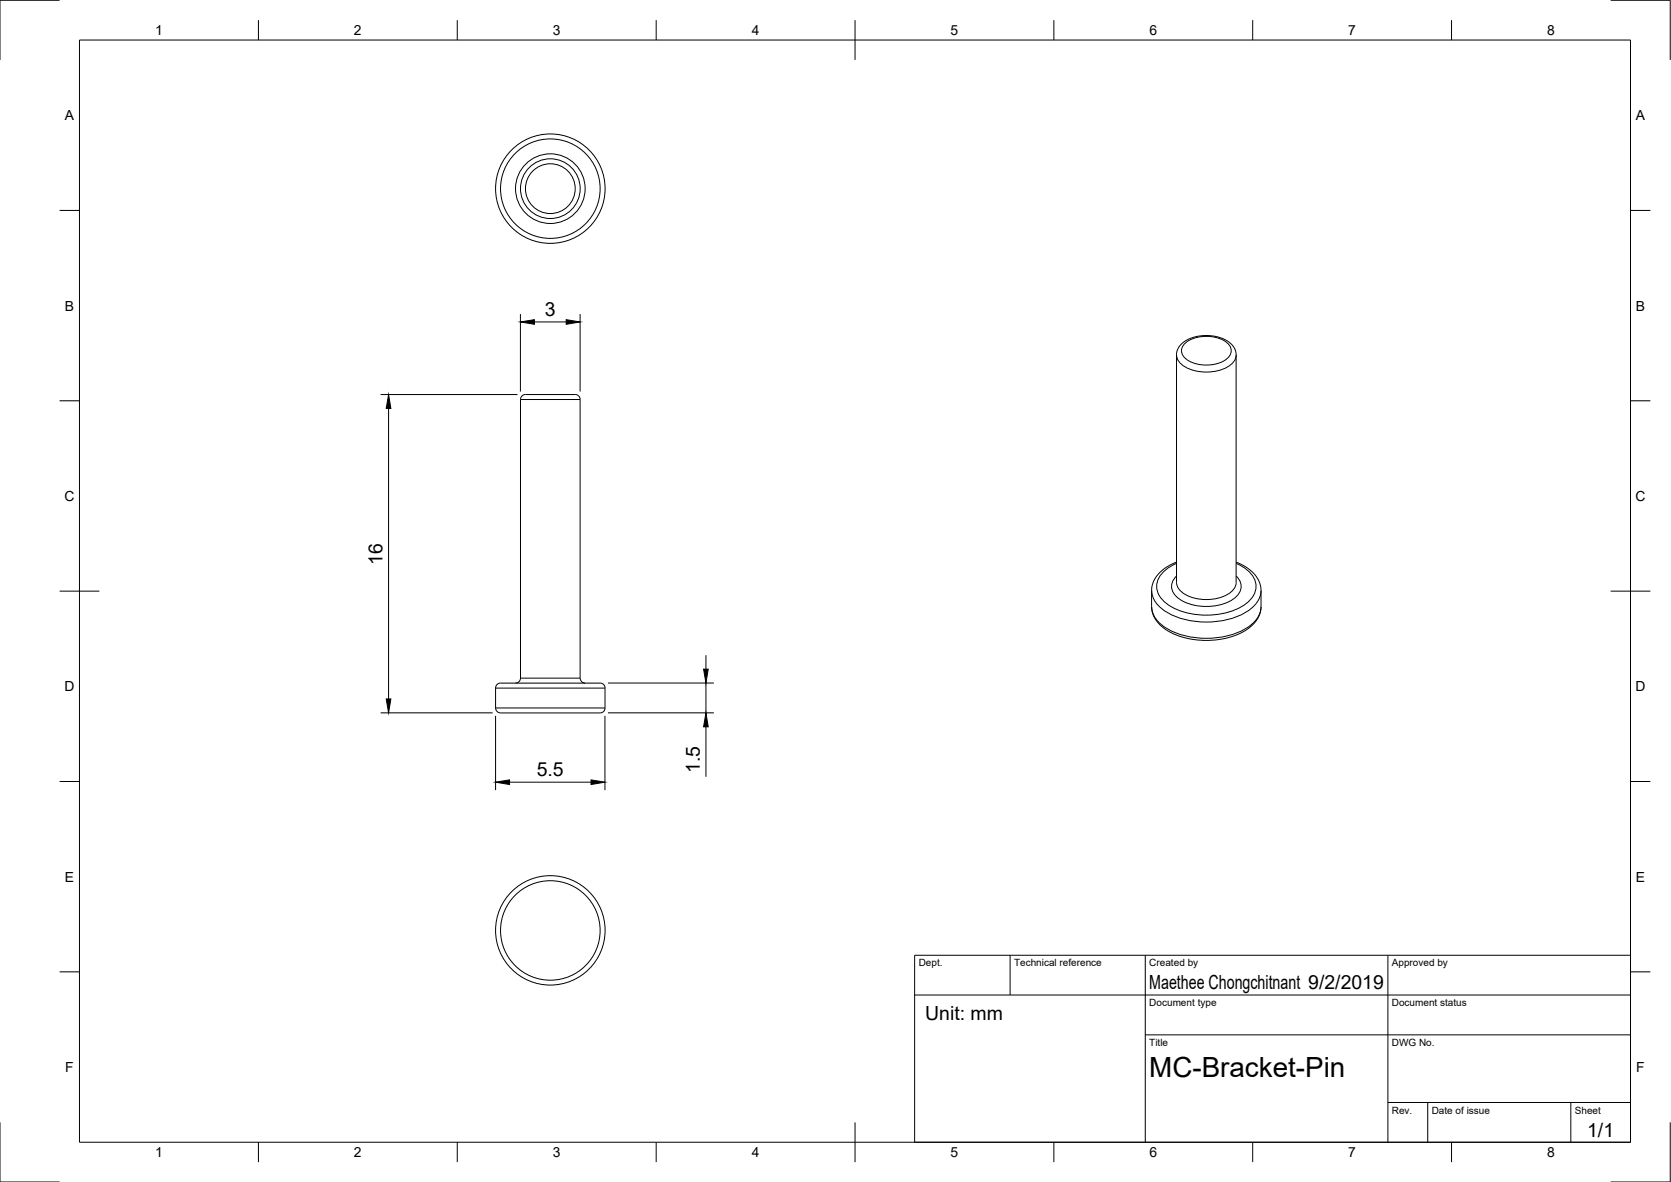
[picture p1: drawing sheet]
<svg xmlns="http://www.w3.org/2000/svg" width="420mm" height="297mm" viewBox="0 0 420 297" stroke-linecap="round" stroke-linejoin="round" font-family="sans-serif">
<!-- layer: Visible Narrow -->
<g fill="none" stroke="#000" stroke-width=".25">
<path d="M295.8 89.2a4.2 4.2 0 0 0 3.1 3.5 11.5 11.5 0 0 0 10.5-1 3.3 3.3 0 0 0 1.4-2.5M298.2 86.1a9.3 9.3 0 0 1 10.3 0 2.6 2.6 0 0 1 1 2.5 2.6 2.6 0 0 1-1.7 2.1 9.5 9.5 0 0 1-9.6-.5 2.46 2.46 0 0 1 0-4.1zM130.9 100.4h15M289.6 152.5a7.5 7.5 0 0 0 5.1 6.2 21.2 21.2 0 0 0 19.4-1.3 6.3 6.3 0 0 0 3-4.9M289.6 148.4a7.5 7.5 0 0 0 5.1 6.2 21.2 21.2 0 0 0 19.4-1.3 6.3 6.3 0 0 0 3-4.9M295.8 146.3a4.2 4.2 0 0 0 3.1 3.5 11.5 11.5 0 0 0 10.5-.9 3.3 3.3 0 0 0 1.4-2.6M295.8 144.8a3.4 3.4 0 0 0 .2 5.3 12.9 12.9 0 0 0 14.7 0 3.4 3.4 0 0 0 .1-5.3M295.8 141.6a7.1 7.1 0 0 0-5 5.6 6.5 6.5 0 0 0 4.2 5.6 19.1 19.1 0 0 0 18.4-1.1 5 5 0 0 0 .4-8.3l-3-1.8M124.6 177.9h27.5M124.6 172.9h27.5M130.9 170.4h15"/>
<circle cx="138.4" cy="47.4" r="6.3"/>
<circle cx="138.4" cy="47.4" r="8.8"/>
<circle cx="138.4" cy="47.4" r="12.5"/>
<circle cx="138.4" cy="233.8" r="12.5"/>
</g>
<!-- layer: Visible -->
<g fill="none" stroke="#000" stroke-width=".25">
<path d="M145.9 100.4v70M145.9 100.4a1.43 1.43 0 0 0-1.9-1.2h-10.9a2.01 2.01 0 0 0-2.2 .8v70.4a1.26 1.26 0 0 1-1.3 1.3M295.8 141.3l-1.8 .8-1.5 1-1.4 1.3-1 1.6-.5 2.1v4.6l.3 1.8 .8 1.5 .9 1 2.5 1.8 1.8 .8 2 .7 4.8 .6 4.8-.3 4-1.3 1.8-.9 1.6-1.3 1-1.1 .8-1.5 .4-1.8v-4.6l-.6-2.1-1-1.6-1.4-1.3-1.5-1-1.8-.8M295.8 146.4v-57.2a5.4 5.4 0 0 1 5-4.6l2.9-.3 2.6 .4 2.3 1 1.5 1.4a3.4 3.4 0 0 1 .7 2.1v57.2M125.1 171.9l.8-.2h23.9a2.55 2.55 0 0 1 2.1 .5l.2 .7v5a1.5 1.5 0 0 1-1.9 1.3h-23.3a2.09 2.09 0 0 1-2.2-.9l-.1-5.4zM145.9 170.4a1.26 1.26 0 0 0 1.2 1.3"/>
<circle cx="138.4" cy="47.4" r="13.8"/>
<circle cx="138.4" cy="47.4" r="7.5"/>
<circle cx="138.4" cy="233.8" r="13.8"/>
</g>
<!-- layer: Border -->
<g fill="none" stroke="#000" stroke-width=".25">
<path d="M15 .1h-15v15M20 10.1h390v276.9h-390zM65 5.1v5M115 5.1v5M165 5.1v5M215 5.1v10M265 5.1v5M315 5.1v5M365 5.1v5M405 .1h15v15M15 52.9h5M410 52.9h5"/>
<path d="M15 100.7h5M410 100.7h5M15 148.6h10M405 148.6h10M15 196.4h5M410 196.4h5M15 244.2h5M410 244.2h5M0 282.1v14.9h15M65 287v5M115 287v5M165 287v5"/>
<path d="M215 282.1v9.9M265 287v5M315 287v5M365 287v5M420 282.1v14.9h-15"/>
</g>
<!-- layer: TitleBlock -->
<path d="M230 240.1h180v46.9h-180zM230 250h180M254 240.1v9.9M288 240.1v46.9M349 240.1v46.9M288 260.1h122M349 277.1h61M359 277.1v9.9M395 277.1v9.9" fill="none" stroke="#000" stroke-width=".25"/>
<!-- layer: Dimensions -->
<g fill="none" stroke="#000" stroke-width=".25">
<path d="M130.9 78.9v19.5M145.9 78.9v19.5M95.7 99.2h34.4M134.4 80.9h8M97.7 102.6v73M95.7 179.1h28.2M124.6 179.9v18.7M152.1 179.9v18.7M152.9 179.1h26.6M152.9 171.6h26.6M177.5 164.6v3.6M177.5 171.6v7.5"/>
<path d="M128.1 196.6h20.5M177.5 182.7v12.5"/>
</g>
<path d="M130.9 80.9l3.5-.6v1.2zM142.4 80.3l3.5 .6-3.5 .6zM97.7 99.2l.6 3.4h-1.2zM97.1 175.6h1.2l-.6 3.5zM176.9 168.2h1.2l-.6 3.4zM124.6 196.6l3.5-.6v1.2zM148.6 196l3.5 .6-3.5 .6zM177.5 179.1l.6 3.6h-1.2z" fill="#000" stroke="#000" stroke-width=".25"/>
<text font-size="7" x="289" y="270.6">MC-Bracket-Pin</text>
<g font-size="4.9">
<text x="137" y="79.3">3</text>
<text x="96.1" y="142" transform="rotate(-90 96.1 142)">16</text>
<text x="135" y="195">5.5</text>
<text x="175.9" y="194.3" transform="rotate(-90 175.9 194.3)">1.5</text>
<text x="289" y="248.5">Maethee Chongchitnant 9/2/2019</text>
<text x="232.6" y="256.4">Unit: mm</text>
<text x="399.1" y="285.7">1/1</text>
</g>
<g font-size="3.5">
<text x="39" y="8.8">1</text>
<text x="89" y="8.8">2</text>
<text x="139" y="8.8">3</text>
<text x="189" y="8.8">4</text>
<text x="239" y="8.8">5</text>
<text x="289" y="8.8">6</text>
<text x="339" y="8.8">7</text>
<text x="389" y="8.8">8</text>
<text x="16.3" y="30.2">A</text>
<text x="411.3" y="30.2">A</text>
<text x="16.3" y="78">B</text>
<text x="411.3" y="78">B</text>
<text x="16.2" y="125.9">C</text>
<text x="411.2" y="125.9">C</text>
<text x="16.2" y="173.7">D</text>
<text x="411.2" y="173.7">D</text>
<text x="16.3" y="221.6">E</text>
<text x="411.3" y="221.6">E</text>
<text x="16.4" y="269.4">F</text>
<text x="411.4" y="269.4">F</text>
<text x="39" y="290.8">1</text>
<text x="89" y="290.8">2</text>
<text x="139" y="290.8">3</text>
<text x="189" y="290.8">4</text>
<text x="239" y="290.8">5</text>
<text x="289" y="290.8">6</text>
<text x="339" y="290.8">7</text>
<text x="389" y="290.8">8</text>
</g>
<g font-size="2.5">
<text x="231" y="242.9">Dept.</text>
<text x="255" y="242.9">Technical reference</text>
<text x="289" y="242.9">Created by</text>
<text x="350" y="242.9">Approved by</text>
<text x="289" y="252.8">Document type</text>
<text x="350" y="252.8">Document status</text>
<text x="289" y="262.9">Title</text>
<text x="350" y="262.9">DWG No.</text>
<text x="350" y="279.9">Rev.</text>
<text x="360" y="279.9">Date of issue</text>
<text x="396" y="279.9">Sheet</text>
</g>
</svg>
